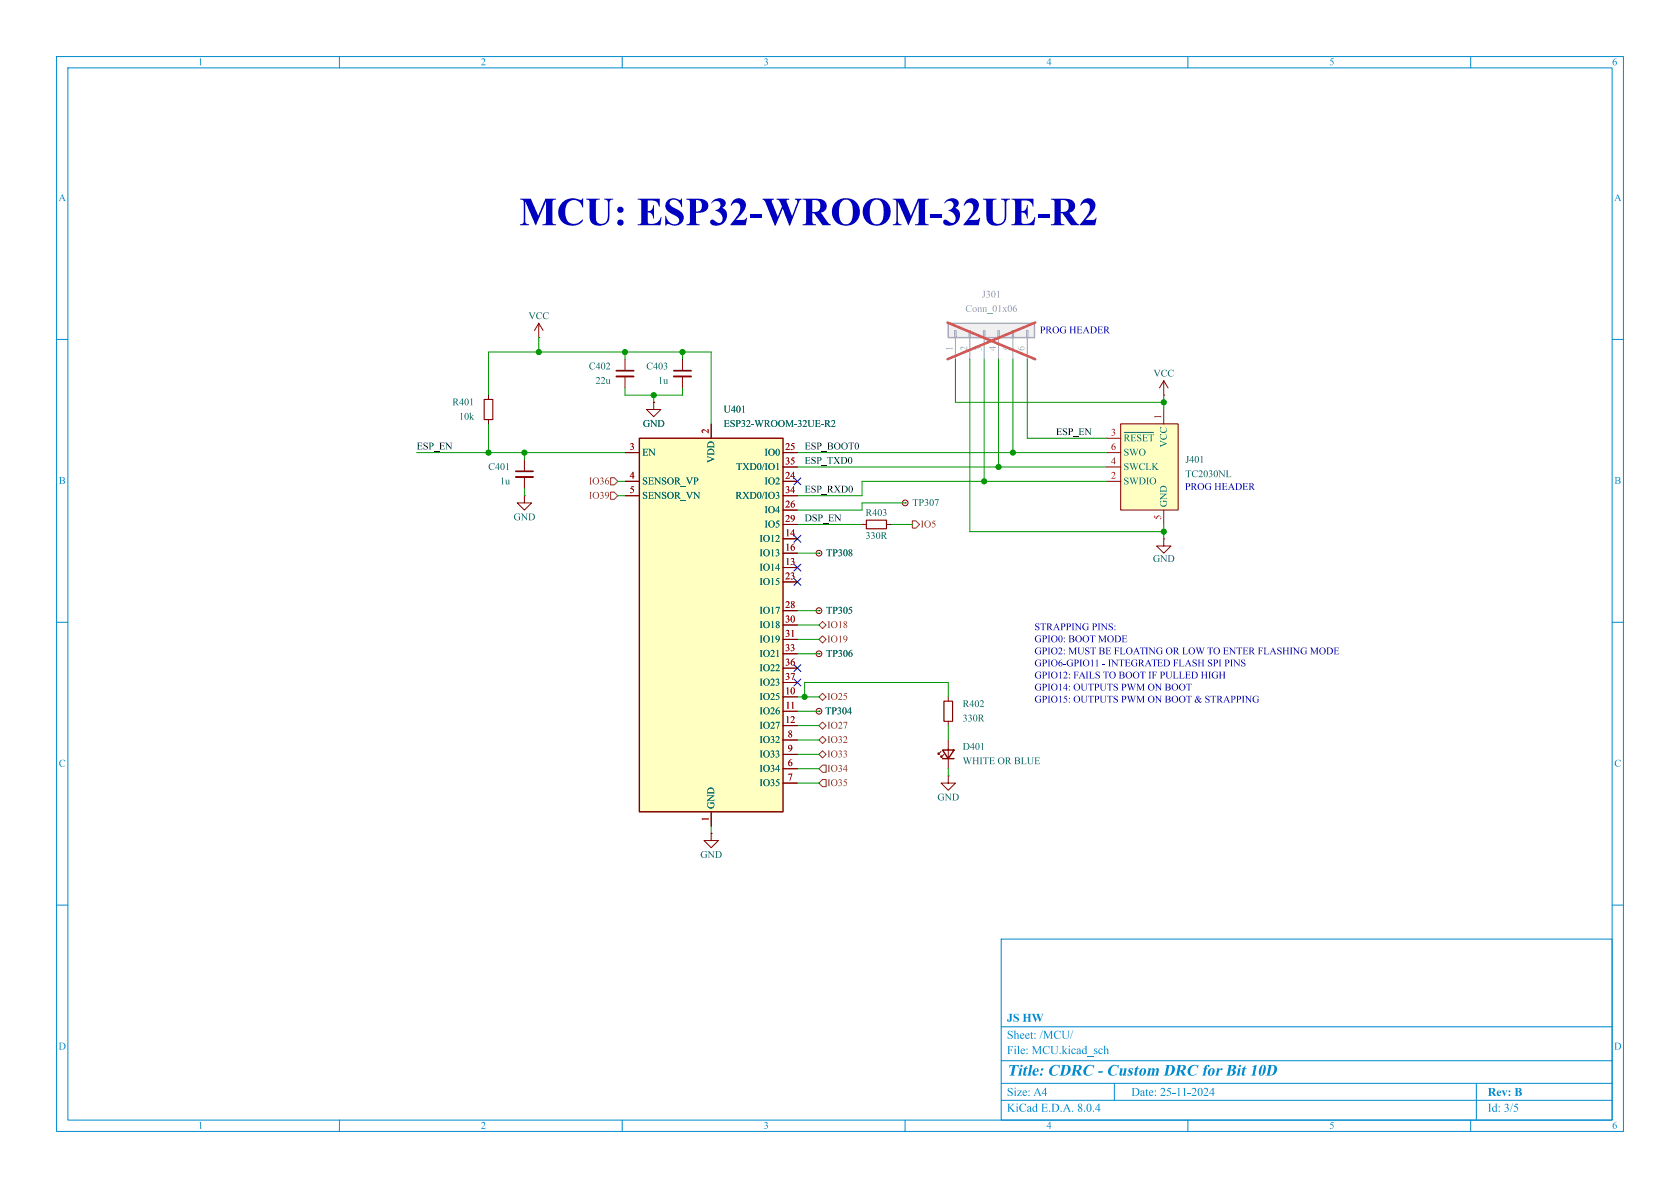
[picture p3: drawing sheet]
<svg xmlns="http://www.w3.org/2000/svg" width="297mm" height="210mm" viewBox="0 0 297 210" stroke-linecap="round" stroke-linejoin="round" font-family="sans-serif">
<g fill="none" stroke="#008bce" stroke-width=".18">
<path d="M10 10h277v190h-277zM12 12h273v186h-273zM60 10v2M110 10v2M160 10v2M210 10v2M260 10v2M10 60h2M285 60h2M10 110h2M285 110h2M10 160h2"/>
<path d="M285 160h2M177 166h108v32h-108zM60 198v2M110 198v2M160 198v2M177 194.5h108M177 191.5h108M177 187.5h108M177 181.5h108M197 191.5v3M210 198v2M260 198v2"/>
<path d="M261 191.5v6.5"/>
</g>
<g fill="none" stroke="#840000" stroke-width=".18">
<path d="M144.8 125.7h.1M166.4 132.8l-.5 .6v-.3v.3h.2M166.9 133.4l-.5 .5v-.3v.3h.2M167.6 137.2v1.2h1.3l-1.3 1.3-1.2-1.3h1.2M167.6 137.2h.1M167.6 123.2v.8M167.6 127.5v.8M167.6 130.8v5.1"/>
<circle cx="144.8" cy="125.7" r=".51"/>
</g>
<path d="M166.6 132.6h2.1l-1.1 1.5zM166.6 134.1h2.1" fill="none" stroke="#840000" stroke-width=".25"/>
<path d="M166.9 124h1.5v3.5h-1.5z" fill="none" stroke="#840000" stroke-width=".2"/>
<path d="M113 77.5h25.4v66h-25.4z" fill="#ffffc2"/>
<path d="M113 77.5h25.4v66h-25.4z" fill="none" stroke="#840000" stroke-width=".25"/>
<g fill="none" stroke="#840000" stroke-width=".18">
<path d="M110.5 63.5v2M110.5 66.5v2.1M125.7 74.9v2.6M110.5 80h2.5M110.5 85.1h2.5M110.5 87.6h2.5M160 88.9h.1M138.4 135.9h2.6M138.4 138.4h2.6M138.4 130.8h2.6M138.4 133.4h2.6M125.7 147.3v1.3h1.3l-1.3 1.3-1.2-1.3h1.2"/>
<path d="M125.7 147.3h.1M125.7 143.5v2.6"/>
<circle cx="160" cy="88.9" r=".51"/>
</g>
<path d="M109 66.5h3" fill="none" stroke="#840000" stroke-width=".33"/>
<path d="M109 65.5h3" fill="none" stroke="#840000" stroke-width=".3"/>
<path d="M198.1 74.9h10.2v15.3h-10.2z" fill="#ffffc2"/>
<g fill="none" stroke="#840000" stroke-width=".18">
<path d="M95.2 59.7h.1M95.2 57.2l-.7 1.2M95.2 57.2v2.5M95.2 57.2l.8 1.2M115.6 71.1v1.3h1.2l-1.2 1.3-1.3-1.3h1.3M115.6 71.1h.1M120.6 63.5v2M120.6 66.5v2.1M195.6 77.5h2.5M198.1 74.9h10.2v15.3h-10.2zM205.7 72.4v2.5M144.8 97.8h.1"/>
<path d="M152.4 92.7h.8M156.7 92.7h.8M195.6 85.1h2.5M195.6 82.6h2.5M195.6 80h2.5M205.7 95.3v1.2h1.3l-1.3 1.3-1.2-1.3h1.2M205.7 95.3h.1M205.7 90.2v2.5M144.8 115.6h.1M144.8 108h.1"/>
<circle cx="144.8" cy="97.8" r=".51"/>
<circle cx="144.8" cy="115.6" r=".51"/>
<circle cx="144.8" cy="108" r=".51"/>
</g>
<path d="M198.8 76.4h5.1" fill="none" stroke="#006464" stroke-width=".18"/>
<path d="M119.1 66.5h3.1" fill="none" stroke="#840000" stroke-width=".33"/>
<path d="M119.1 65.5h3.1" fill="none" stroke="#840000" stroke-width=".3"/>
<path d="M153.2 91.9h3.5v1.6h-3.5z" fill="none" stroke="#840000" stroke-width=".2"/>
<path d="M167.6 57.2h15.3v2.5h-15.3z" fill="#f0f0f0"/>
<path d="M168.8 58.4h.2v1.3h-.2zM168.9 59.7v3.8M171.3 58.4h.3v1.3h-.3zM171.4 59.7v3.8M173.9 58.4h.2v1.3h-.2zM174 59.7v3.8M176.4 58.4h.3v1.3h-.3zM176.5 59.7v3.8M178.9 58.4h.3v1.3h-.3zM179.1 59.7v3.8M181.5 58.4h.2v1.3h-.2zM181.6 59.7v3.8" fill="none" stroke="#a1a1a1" stroke-width=".18"/>
<path d="M167.6 57.2h15.3v2.5h-15.3z" fill="none" stroke="#a1a1a1" stroke-width=".25"/>
<path d="M167.5 57l15.5 6.5M183 57l-15.5 6.5" fill="none" stroke="#e65255" stroke-width=".46"/>
<path d="M85.6 70.6h1.5v3.6h-1.5z" fill="none" stroke="#840000" stroke-width=".2"/>
<g fill="none" stroke="#840000" stroke-width=".18">
<path d="M86.4 69.9v.7M86.4 74.2v.7M115.6 71.1h.1M125.7 74.9v2.6M205.7 69.9h.1M205.7 67.3l-.7 1.3M205.7 67.3v2.6M205.7 67.3l.8 1.3M92.7 87.6v1.3h1.3l-1.3 1.3-1.3-1.3h1.3M92.7 87.6h.1M92.7 81.3v2M92.7 84.3v2.1"/>
<path d="M110.5 80h2.5M110.5 85.1h2.5M110.5 87.6h2.5M144.8 97.8h.1M144.8 108h.1M144.8 115.6h.1M138.4 135.9h2.6M138.4 138.4h2.6M138.4 130.8h2.6M138.4 133.4h2.6M144.8 125.7h.1M125.7 143.5v2.6"/>
</g>
<path d="M91.2 84.3h3" fill="none" stroke="#840000" stroke-width=".33"/>
<path d="M91.2 83.3h3" fill="none" stroke="#840000" stroke-width=".3"/>
<path d="M107.9 87h.7l.6 .6-.6 .7h-.7zM107.9 84.5h.7l.6 .6-.6 .6h-.7zM161.3 92.1h.6l.7 .6-.7 .6h-.6zM144.8 110.5l.6-.6 .6 .6-.6 .6zM144.8 113l.6-.6 .6 .6-.6 .7zM144.8 130.8l.6-.6 .6 .6-.6 .6zM144.8 133.4l.6-.7 .6 .7-.6 .6zM144.8 123.2l.6-.6 .6 .6-.6 .6zM144.8 128.3l.6-.7 .6 .7-.6 .6zM145.4 135.3h.6v1.2h-.6l-.6-.6zM145.4 137.8h.6v1.3h-.6l-.6-.7z" fill="none" stroke="#725600" stroke-width=".18"/>
<g fill="none" stroke="#009600" stroke-width=".18">
<path d="M95.2 59.7v2.5M86.4 69.9v-7.7h39.3v12.7M86.4 74.9v5.1M110.5 68.6v1.3h10.1v-1.3M110.5 62.2v1.3M115.6 69.9v1.2M120.6 62.2v1.3M168.9 63.5v7.6h36.8M171.4 63.5v30.5h34.3M174 63.5v21.6M176.5 63.5v19.1M179.1 63.5v16.5"/>
<path d="M181.6 63.5v14h14M205.7 69.9v2.5M73.7 80h36.8M92.7 80v1.3M92.7 86.4v1.2M109.2 85.1h1.3M109.2 87.6h1.3M141 97.8h3.8M141 80h54.6M141 82.6h54.6M141 92.7h11.4M157.5 92.7h3.8"/>
<path d="M160 88.9h-7.6v1.3h-11.4M195.6 85.1h-43.2v2.5h-11.4M205.7 92.7v2.6M141 113h3.8M141 110.5h3.8M141 108h3.8M141 115.6h3.8M141 128.3h3.8M141 125.7h3.8M141 130.8h3.8M141 135.9h3.8M141 138.4h3.8"/>
<path d="M141 133.4h3.8M141 123.2h3.8M142.2 123.2v-2.5h25.4v2.5M167.6 128.3v2.5M167.6 135.9v1.3M125.7 146.1v1.2"/>
</g>
<path d="M140.4 84.5l1.2 1.2M140.4 94.6l1.2 1.3M140.4 99.7l1.2 1.2M141.6 84.5l-1.2 1.2M141.6 94.6l-1.2 1.3M141.6 99.7l-1.2 1.2M140.4 102.3l1.2 1.2M140.4 117.5l1.2 1.2M141.6 102.3l-1.2 1.2M141.6 117.5l-1.2 1.2M140.4 120l1.2 1.3M141.6 120l-1.2 1.3" fill="none" stroke="#000084" stroke-width=".18"/>
<g fill="#009600" stroke="#009600" stroke-width=".18">
<circle cx="95.2" cy="62.2" r=".46"/>
<circle cx="110.5" cy="62.2" r=".46"/>
<circle cx="120.6" cy="62.2" r=".46"/>
<circle cx="115.6" cy="69.9" r=".46"/>
<circle cx="92.7" cy="80" r=".46"/>
<circle cx="86.4" cy="80" r=".46"/>
<circle cx="142.2" cy="123.2" r=".46"/>
<circle cx="179.1" cy="80" r=".46"/>
<circle cx="174" cy="85.1" r=".46"/>
<circle cx="176.5" cy="82.6" r=".46"/>
<circle cx="205.7" cy="94" r=".46"/>
<circle cx="205.7" cy="71.1" r=".46"/>
</g>
<text font-size="7" fill="#0000c2" x="91.8" y="41.6">MCU: ESP32-WROOM-32UE-R2</text>
<text font-size="2.8" fill="#008bce" x="178" y="190.9">Title:CDRC - CustomDRC forBit10D</text>
<g font-size="2.1" fill="#008bce">
<text x="178" y="184.2">Sheet:/MCU/</text>
<text x="178" y="181.2">JSHW</text>
<text x="178" y="186.9">File: MCU.kicad_sch</text>
<text x="178" y="197.1">KiCadE.D.A. 8.0.4</text>
<text x="178" y="194.3">Size:A4</text>
<text x="200" y="194.3">Date:25-11-2024</text>
<text x="263" y="194.3">Rev:B</text>
<text x="263" y="197.1">Id: 3/5</text>
</g>
<g font-size="1.8" fill="#008bce">
<text x="35" y="12">1</text>
<text x="85" y="12">2</text>
<text x="135" y="12">3</text>
<text x="185" y="12">4</text>
<text x="235" y="12">5</text>
<text x="285" y="12">6</text>
<text x="10.3" y="36">A</text>
<text x="285.3" y="36">A</text>
<text x="10.4" y="86">B</text>
<text x="285.4" y="86">B</text>
<text x="10.4" y="136">C</text>
<text x="285.4" y="136">C</text>
<text x="10.3" y="186">D</text>
<text x="285.3" y="186">D</text>
<text x="35" y="200">1</text>
<text x="85" y="200">2</text>
<text x="135" y="200">3</text>
<text x="185" y="200">4</text>
<text x="235" y="200">5</text>
<text x="285" y="200">6</text>
</g>
<g font-size="1.8" fill="#989898">
<text x="173.6" y="53.1">J301</text>
<text x="170.7" y="55.6">Conn_01x06</text>
</g>
<g font-size="1.8" fill="#006464">
<text x="93.4" y="56.9">VCC</text>
<text x="104.1" y="65.8">C402</text>
<text x="114.3" y="65.8">C403</text>
<text x="105.3" y="68.3">22u</text>
<text x="116.3" y="68.3">1u</text>
<text x="203.9" y="67">VCC</text>
<text x="80" y="72.1">R401</text>
<text x="81.2" y="74.7">10k</text>
<text x="113.6" y="75.9">GND</text>
<text x="127.9" y="73.4">U401</text>
<text x="127.9" y="75.9">ESP32-WROOM-32UE-R2</text>
<text x="86.3" y="83.5">C401</text>
<text x="113.5" y="81">EN</text>
<text x="126.7" y="81.8" transform="rotate(-90 126.7 81.8)">VDD</text>
<text x="130.1" y="83.5">TXD0/IO1</text>
<text x="135.2" y="81">IO0</text>
<text x="198.6" y="78.5">~{RESET}</text>
<text x="198.6" y="83.5">SWCLK</text>
<text x="198.6" y="81">SWO</text>
<text x="206.7" y="79.1" transform="rotate(-90 206.7 79.1)">VCC</text>
<text x="209.5" y="82.3">J401</text>
<text x="88.4" y="86.1">1u</text>
<text x="113.5" y="86.1">SENSOR_VP</text>
<text x="113.5" y="88.6">SENSOR_VN</text>
<text x="130" y="88.6">RXD0/IO3</text>
<text x="135.2" y="86.1">IO2</text>
<text x="161.3" y="89.9">TP307</text>
<text x="198.6" y="86.1">SWDIO</text>
<text x="206.7" y="89.7" transform="rotate(-90 206.7 89.7)">GND</text>
<text x="209.5" y="84.8">TC2030NL</text>
<text x="90.8" y="92.4">GND</text>
<text x="135.2" y="91.2">IO4</text>
<text x="135.2" y="93.7">IO5</text>
<text x="153" y="91.7">R403</text>
<text x="153" y="95.7">330R</text>
<text x="134.3" y="101.3">IO14</text>
<text x="134.3" y="96.2">IO12</text>
<text x="134.3" y="98.8">IO13</text>
<text x="146" y="98.8">TP308</text>
<text x="203.8" y="99.8">GND</text>
<text x="134.3" y="103.9">IO15</text>
<text x="134.3" y="108.9">IO17</text>
<text x="134.3" y="111.5">IO18</text>
<text x="146" y="108.9">TP305</text>
<text x="134.3" y="114">IO19</text>
<text x="134.3" y="116.6">IO21</text>
<text x="134.3" y="119.1">IO22</text>
<text x="146" y="116.6">TP306</text>
<text x="134.3" y="124.2">IO25</text>
<text x="134.3" y="121.6">IO23</text>
<text x="170.2" y="125.5">R402</text>
<text x="134.3" y="126.7">IO26</text>
<text x="134.3" y="129.3">IO27</text>
<text x="134.3" y="131.8">IO32</text>
<text x="145.9" y="126.7">TP304</text>
<text x="170.2" y="128">330R</text>
<text x="134.3" y="136.9">IO34</text>
<text x="134.3" y="134.3">IO33</text>
<text x="170.2" y="133">D401</text>
<text x="170.2" y="135.5">WHITE ORBLUE</text>
<text x="126.7" y="143" transform="rotate(-90 126.7 143)">GND</text>
<text x="134.3" y="139.4">IO35</text>
<text x="165.7" y="142">GND</text>
<text x="123.8" y="152.1">GND</text>
</g>
<g font-size="1.8" fill="#0000c2">
<text x="183.8" y="59.4">PROGHEADER</text>
<text x="209.5" y="87.1">PROGHEADER</text>
<text x="182.9" y="111.9">STRAPPINGPINS:</text>
<text x="182.9" y="114">GPIO0:BOOTMODE</text>
<text x="182.9" y="116.1">GPIO2:MUST BE FLOATINGORLOW TO ENTERFLASHING MODE</text>
<text x="182.9" y="118.3">GPIO6-GPIO11- INTEGRATEDFLASH SPIPINS</text>
<text x="182.9" y="120.4">GPIO12:FAILS TO BOOTIF PULLED HIGH</text>
<text x="182.9" y="122.5">GPIO14:OUTPUTSPWM ON BOOT</text>
<text x="182.9" y="124.7">GPIO15:OUTPUTSPWM ON BOOT&amp; STRAPPING</text>
</g>
<g font-size="1.8" fill="#aaa">
<text x="168.7" y="62" transform="rotate(-90 168.7 62)">1</text>
<text x="171.2" y="62" transform="rotate(-90 171.2 62)">2</text>
<text x="173.7" y="62" transform="rotate(-90 173.7 62)">3</text>
<text x="176.3" y="62" transform="rotate(-90 176.3 62)">4</text>
<text x="178.8" y="62" transform="rotate(-90 178.8 62)">5</text>
<text x="181.4" y="62" transform="rotate(-90 181.4 62)">6</text>
</g>
<g font-size="1.8" fill="#a90000">
<text x="125.5" y="76.6" transform="rotate(-90 125.5 76.6)">2</text>
<text x="196.4" y="77.2">3</text>
<text x="205.5" y="74.1" transform="rotate(-90 205.5 74.1)">1</text>
<text x="111.3" y="79.8">3</text>
<text x="138.8" y="79.8">25</text>
<text x="138.8" y="82.3">35</text>
<text x="196.4" y="82.3">4</text>
<text x="196.4" y="79.8">6</text>
<text x="111.3" y="84.8">4</text>
<text x="111.3" y="87.4">5</text>
<text x="138.8" y="84.8">24</text>
<text x="138.8" y="89.9">26</text>
<text x="138.8" y="87.4">34</text>
<text x="196.4" y="84.8">2</text>
<text x="138.8" y="95">14</text>
<text x="138.8" y="92.5">29</text>
<text x="205.5" y="91.9" transform="rotate(-90 205.5 91.9)">5</text>
<text x="138.8" y="100.1">13</text>
<text x="138.8" y="97.5">16</text>
<text x="138.8" y="102.6">23</text>
<text x="138.8" y="107.7">28</text>
<text x="138.8" y="110.2">30</text>
<text x="138.8" y="112.8">31</text>
<text x="138.8" y="115.3">33</text>
<text x="138.8" y="117.9">36</text>
<text x="138.8" y="122.9">10</text>
<text x="138.8" y="120.4">37</text>
<text x="138.8" y="125.5">11</text>
<text x="138.8" y="128">12</text>
<text x="139.3" y="130.6">8</text>
<text x="139.3" y="135.6">6</text>
<text x="139.3" y="133.1">9</text>
<text x="139.3" y="138.2">7</text>
<text x="125.5" y="145.2" transform="rotate(-90 125.5 145.2)">1</text>
</g>
<g font-size="1.8" fill="#0f0f0f">
<text x="186.7" y="77.1">ESP_EN</text>
<text x="73.7" y="79.7">ESP_EN</text>
<text x="142.2" y="82.2">ESP_TXD0</text>
<text x="142.2" y="79.7">ESP_BOOT0</text>
<text x="142.2" y="87.3">ESP_RXD0</text>
<text x="142.2" y="92.4">DSP_EN</text>
</g>
<g font-size="1.8" fill="#725600">
<text x="104.1" y="88.6">IO39</text>
<text x="104.1" y="86.1">IO36</text>
<text x="162.8" y="93.7">IO5</text>
<text x="146.2" y="111.5">IO18</text>
<text x="146.2" y="114">IO19</text>
<text x="146.2" y="124.2">IO25</text>
<text x="146.2" y="131.8">IO32</text>
<text x="146.2" y="129.3">IO27</text>
<text x="146.2" y="136.9">IO34</text>
<text x="146.2" y="134.3">IO33</text>
<text x="146.2" y="139.4">IO35</text>
</g>
</svg>
